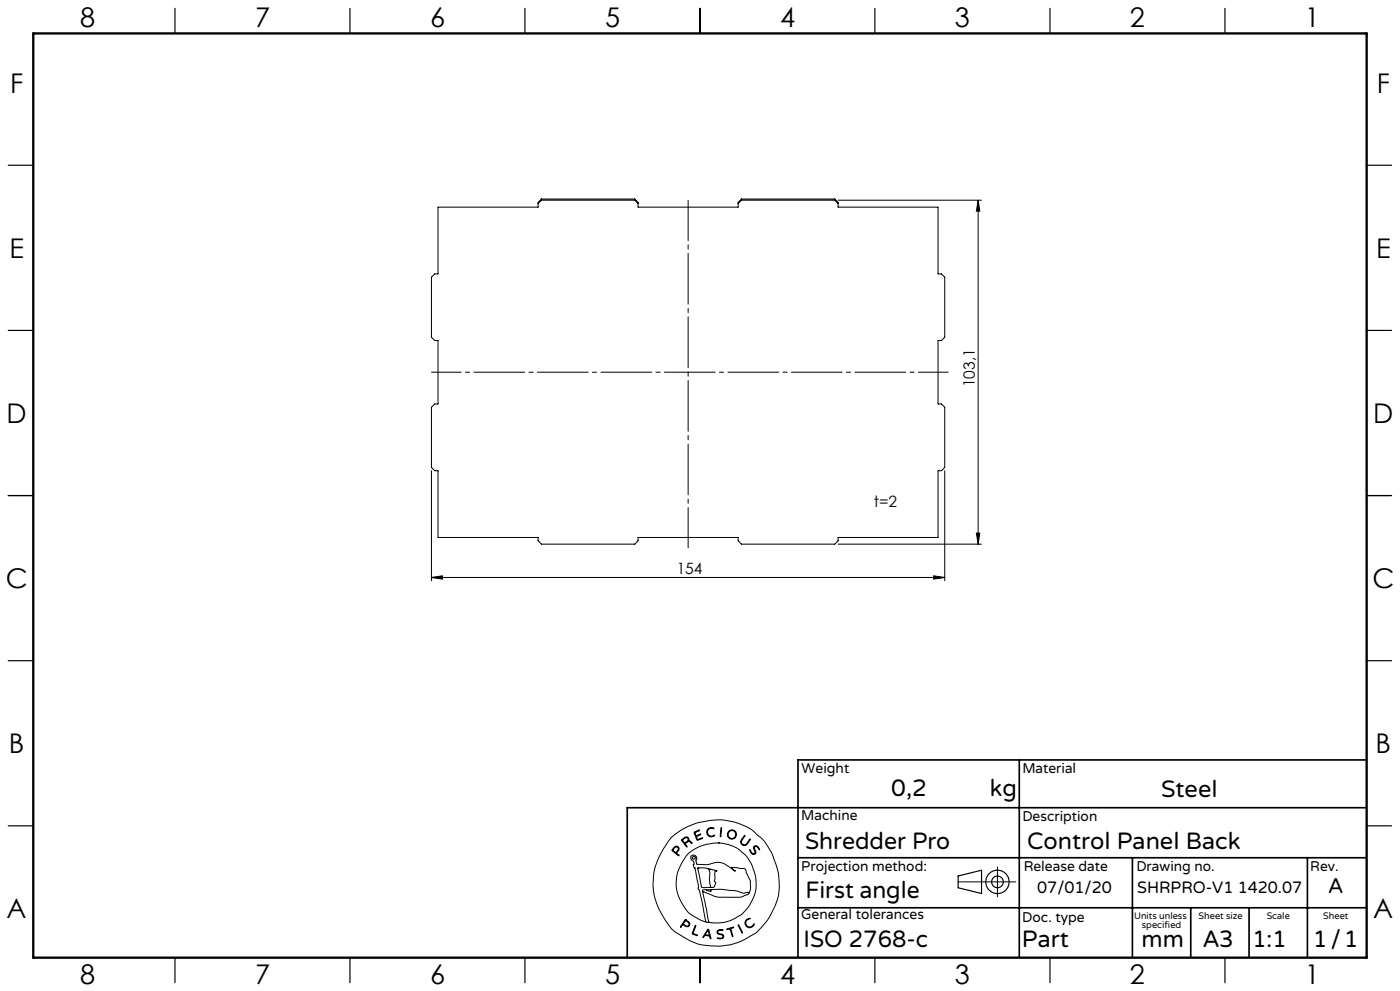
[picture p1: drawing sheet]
<svg xmlns="http://www.w3.org/2000/svg" width="420mm" height="297mm" viewBox="0 0 420 297" stroke-linecap="round" stroke-linejoin="round" font-family="sans-serif">
<g fill="none" stroke="#000" stroke-width=".3">
<path d="M162.4 59.7l-1 1v1.4h-30v20h-1l-1 1v18l1 1h1v19h-1l-1 1v18l1 1h1v20h30v1l1 1h28l1-1v-1h30v1l1 1h28l1-1v-1h30v-20h1l1-1v-18l-1-1h-1v-19h1l1-1v-18l-1-1h-1v-20h-30v-1.4l-1-1M162.4 59.7v.3M162.4 59.7h28M190.4 59.7l1 1v1.4h30v-1.4l1-1M190.4 59.7v.3M222.4 59.7h28M222.4 59.7v.3M250.4 59.7v.3M162.4 60h28M162.4 60l-1 1M190.4 60l1 1M222.4 60h28"/>
<path d="M222.4 60l-1 1M250.4 60l1 1M251.4 60h43M293.4 60l.5 3.3h-1zM293.4 60v103.1M129.4 141.1v33M283.4 141.1v33M292.9 159.8h1l-.5 3.3zM129.4 173.1l3.3-.5v1zM129.4 173.1h154M251.4 163.1h43M280.1 172.6l3.3 .5-3.3 .5z"/>
<path d="M201.3 251.1l2.8-2.2 4.5-2.1 4.8-1 3.2-.1 3.7 .7 3.3 1.2 2 1.1 2.8 2.4 1.5 1.8 1.8 3.2 1.8 5.3 .3 3.5-.2 3-.8 2.8-1.7 3.7-1.8 2.5a16.5 16.5 0 0 1-6.7 5l-3.3 1.2-2.9 .4h-3.4l-2.9-.4-3.7-1.5-3.8-2.3-1.1-.9-1.2-1.6-2.3-3.7-1.2-2.8-.6-2.2-.3-3.1 .3-3.5 .9-3.2 2-4zM202 254.1l.7-.5 .6 .1 .4 .6-.1 .6a.64 .64 0 0 0-.3 1.1l.4 .5-1.7-1.2a.52 .52 0 0 1-.4-.5 .52 .52 0 0 1 .4-.6zM202.4 254l.4-.2 .5 .1 .2 .5-.2 .4a.73 .73 0 0 1-.7 .6 .73 .73 0 0 1-.7-.7zM204.5 251.6l1.1-.7h.6l.4 .3 .1 .8 .6 .2 .3 .5-.8-.5-.6 .2a.61 .61 0 0 0-.6 .5 .61 .61 0 0 0 .5 .7l-.1 .3-1.5-2zM204.8 251.7l.8-.6h.6l.2 .6-.5 .6a.52 .52 0 0 1-.6 .3 .52 .52 0 0 1-.4-.5zM208.2 249.4l1.7-.6-1 .5a.57 .57 0 0 0-.2 .9 .57 .57 0 0 0 .9 0l.6-.2-.8 .5a.46 .46 0 0 0-.5 .4 .46 .46 0 0 0 .3 .5l.1 .2 1.5-.5-1.7 .7zM212.3 248.5l.8-.5 1 .2 .1 .2-.9-.2-.7 .3-.3 .5v.7l.1 .4 .6 .4 1.3-.2a.53 .53 0 0 1-.3 .5 .53 .53 0 0 1-.5 0l-.9-.2-.4-.4-.2-1zM215.5 252.6l2.7 .4 3 1.2 2.3 1.9 .9 1.2 1.3 2.2 1.1 3.8-.1 3.5-.8 2.5a11.7 11.7 0 0 1-8.9 7.2l-2.6 .1-1.7-.2M215.5 252.6l-4.1 .6-3.4 1.5-2.1 1.8-2.1 3.5-.5 1.4-.4 2 .1 3 .9 2.9 2 3.4a9.1 9.1 0 0 0 4 2.9l1.9 .8M215.5 252.6h.1M216.3 248.1h.2v.6l-.2 1.9-.2 .2zM223.3 250.5l.1-.1 .1 .2-1.1 1.6 .2 .7 .7 .3a3.3 3.3 0 0 0 1.7-1.7v.2l-1 1.5-.4 .2-.7-.1-.6-.5-.1-.6z"/>
<path d="M224.9 254.7l.7 .9 .5 .3 .4-.3-.4-1.4 .2-.6h.9l.7 1-.1 .1-.9-1-.5 .1-.1 .4 .5 1.4-.6 .5-.9-.5zM299.2 259.8v9M205.6 275.6l-1.4 2-.1 .2h.2a.69 .69 0 0 1 .6-.6 .69 .69 0 0 1 .8 .4l.9 .1 .3-.9-1.3-1.2M205.6 275.6h.1M205.6 275.9l-.3 .5M205.7 275.9l1 .9-.1 .6-.6 .1a.7 .7 0 0 1-.9-.9l.2-.2M205.7 275.9h.1M208.5 277.5l.2-.1v.2l-.5 1.4a.56 .56 0 0 0-.2 .7 .56 .56 0 0 0 .7 .3l.5 .4-1.6-.6zM209.3 260.2l2.3-.1 3.1 .8 .4 .3a.35 .35 0 0 0-.5-.2 .35 .35 0 0 0-.1 .5v1.8l-.2 .7 .4 .8-.4 1-.5 .2h-2.6a.85 .85 0 0 1-.8-.2 .85 .85 0 0 1-.1-.9zM209.4 260.1h.1M210.8 267.2l1.9 9.2M210.8 267.2l3.7 1.5 1.3 .2h6.3l2.1-.8 .4-.3"/>
<path d="M211.8 276.4h.9M211.9 266.7h-1.1v.5M212.1 260.2a2.12 2.12 0 0 1 .8 2.7v1.9l.3 .9-.3 .2M212.3 278.6l.1-.1a4.3 4.3 0 0 1 .9 2.6v.2h-.2a.74 .74 0 0 0-.8-.8l-.2-.1a.82 .82 0 0 0-1.1 .6l-.1-.3zM212.3 278.9l.4 .9a.4 .4 0 0 1-.1 .6 .4 .4 0 0 1-.6-.2l-.4-.1zM212.4 278.9h.1M212.7 276.4h.1M213 260.6h.1M213.3 266.6l3.2-.1 4.2 .4 2.3 .8 1.1-.2a.3 .3 0 0 1 .4-.1 .3 .3 0 0 1 .1 .4M213.3 266.6v.6l-1.4-.5M213.3 266.6l-1.4 .1M215.3 278.9l.6-.3 1 .1v.2h-1.4l-.2 .6 .3 .2 1.4 .5 .1 .5-.2 .4-.6 .3-1.1-.2h1.1l.6-.5-.3-.5-1.4-.5-.1-.4z"/>
<path d="M218 278.4l2.1-.5-.8 .4 .5 2.4-.8-2.3-.8 .2zM221.5 277.2l1.2 2.2v.2zM221.5 277.1h.1M224 275.6l.7-.4 .3 .1-.8 .4-.4 .6v.6l.5 .7 .9 .2 .9-.9a.41 .41 0 0 1 .1 .5 .41 .41 0 0 1-.4 .2l-1 .5-.9-.5-.4-1.1zM224.6 267.8l.5-1.4v-2.3l-1.7-3.8-3.9-.3 .3 .5 .8 .6h-.1l-3.1-2.2-1.7-.5-3.6 .7-3-.1-.3-.9 .3-.8-.3-.7-.6-.3-.7 .1-.3 .4v.4l1 1.1-.1 1.4 .4 .5 1.1 5.4-.2 .8 .4 .4 .3 1.1 1.7 8.5M287.4 264.3h17.3"/>
<circle cx="208.1" cy="257.1" r=".44"/>
<circle cx="219.5" cy="250.1" r="1.17"/>
<circle cx="219.6" cy="250.1" r="1.38"/>
</g>
<g fill="none" stroke="#000" stroke-width=".35">
<path d="M52.5 2.5v7.5M105 2.5v7.5M157.5 2.5v7.5M210 2.5v7.5M262.5 2.5v7.5M315 2.5v7.5M367.5 2.5v7.5M2.5 49.5h7.5M410 49.5h7.5M2.5 99h7.5M410 99h7.5M2.5 148.5h7.5"/>
<path d="M410 148.5h7.5M2.5 198h7.5M410 198h7.5M2.5 247.5h7.5M410 247.5h7.5M287.4 262.5l7.1-1.7v7l-7.1-1.7zM52.5 287v7.5M105 287v7.5M157.5 287v7.5M210 287v7.5M262.5 287v7.5M315 287v7.5"/>
<path d="M367.5 287v7.5"/>
<circle cx="299.2" cy="264.3" r="3.5"/>
<circle cx="299.2" cy="264.3" r="1.75"/>
</g>
<path d="M206.4 164.2v-104.1" fill="none" stroke="#000" stroke-width=".3" stroke-dasharray="15.2 1.3 1.3 1.3" stroke-dashoffset="3.2"/>
<path d="M129.4 111.6h155" fill="none" stroke="#000" stroke-width=".3" stroke-dasharray="15.2 1.3 1.3 1.3" stroke-dashoffset="6.3"/>
<path d="M305.8 227.7v59.2M410 227.7h-170.6v59.2M239.4 257.1h170.3M339.7 257.1v29.9M392.2 257.1v29.8M409.7 242.1h-221.5v45M239.4 272.1h170.6M357.2 272.1v14.8M374.7 272.1v14.8" fill="none" stroke="#000" stroke-width=".5"/>
<path d="M10 10h400v277h-400z" fill="none" stroke="#000" stroke-width=".7"/>
<g fill="#000">
<path d="M293.4 60l.5 3.3h-1zM292.9 159.8h1l-.5 3.3z"/>
<path d="M280.1 172.6l3.3 .5-3.3 .5zM129.4 173.1l3.3-.5v1z"/>
</g>
<g font-size="8.1">
<text x="24" y="8">8</text>
<text x="76.5" y="8">7</text>
<text x="129" y="8">6</text>
<text x="181.5" y="8">5</text>
<text x="234" y="8">4</text>
<text x="286.5" y="8">3</text>
<text x="339" y="8">2</text>
<text x="391.5" y="8">1</text>
<text x="3" y="27.7">F</text>
<text x="413" y="27.7">F</text>
<text x="2.8" y="77.2">E</text>
<text x="412.8" y="77.2">E</text>
<text x="2" y="126.7">D</text>
<text x="412" y="126.7">D</text>
<text x="1.7" y="176.2">C</text>
<text x="411.7" y="176.2">C</text>
<text x="2.7" y="225.7">B</text>
<text x="412.7" y="225.7">B</text>
<text x="2" y="275.2">A</text>
<text x="412" y="275.2">A</text>
<text x="24" y="295">8</text>
<text x="76.5" y="295">7</text>
<text x="129" y="295">6</text>
<text x="181.5" y="295">5</text>
<text x="234" y="295">4</text>
<text x="286.5" y="295">3</text>
<text x="339" y="295">2</text>
<text x="391.5" y="295">1</text>
</g>
<g font-size="7.1">
<text x="267.4" y="238.5">0,2</text>
<text x="297" y="238.5">kg</text>
<text x="348.3" y="239">Steel</text>
<text x="241.5" y="254.4">Shredder Pro</text>
<text x="308.1" y="254.4">Control Panel Back</text>
<text x="241.6" y="269.2">First angle</text>
<text x="241.1" y="283.7">ISO 2768-c</text>
<text x="306.6" y="283.9">Part</text>
<text x="342.5" y="283.9">mm</text>
<text x="360.9" y="283.8">A3</text>
<text x="375.7" y="283.9">1:1</text>
<text x="393.9" y="283.9">1/1</text>
</g>
<text font-size="6.3" x="398.5" y="267.7">A</text>
<g font-size="4.9">
<text x="311.2" y="267.6">07/01/20</text>
<text x="341.2" y="267.6">SHRPRO-V1 1420.07</text>
</g>
<g font-size="4.7">
<text x="292.4" y="116.1" transform="rotate(-90 292.4 116.1)">103,1</text>
<text x="262.2" y="151.8">t=2</text>
<text x="203" y="172">154</text>
</g>
<g font-size="4.2">
<text x="240.5" y="231.7">Weight</text>
<text x="306.7" y="231.7">Material</text>
<text x="240.4" y="245.9">Machine</text>
<text x="306.7" y="246.1">Description</text>
<text x="240.4" y="261.1">Projection method:</text>
<text x="307.1" y="261">Release date</text>
<text x="340.9" y="261">Drawing no.</text>
<text x="393.1" y="261">Rev.</text>
<text x="240.4" y="275.6">General tolerances</text>
<text x="306.7" y="276.2">Doc. type</text>
</g>
<g font-size="2.8">
<text x="340.2" y="275.3">Units unless</text>
<text x="359.6" y="275.3">Sheet size</text>
<text x="380" y="275.3">Scale</text>
<text x="396.9" y="275.3">Sheet</text>
<text x="342.6" y="278.2">specified</text>
</g>
</svg>
